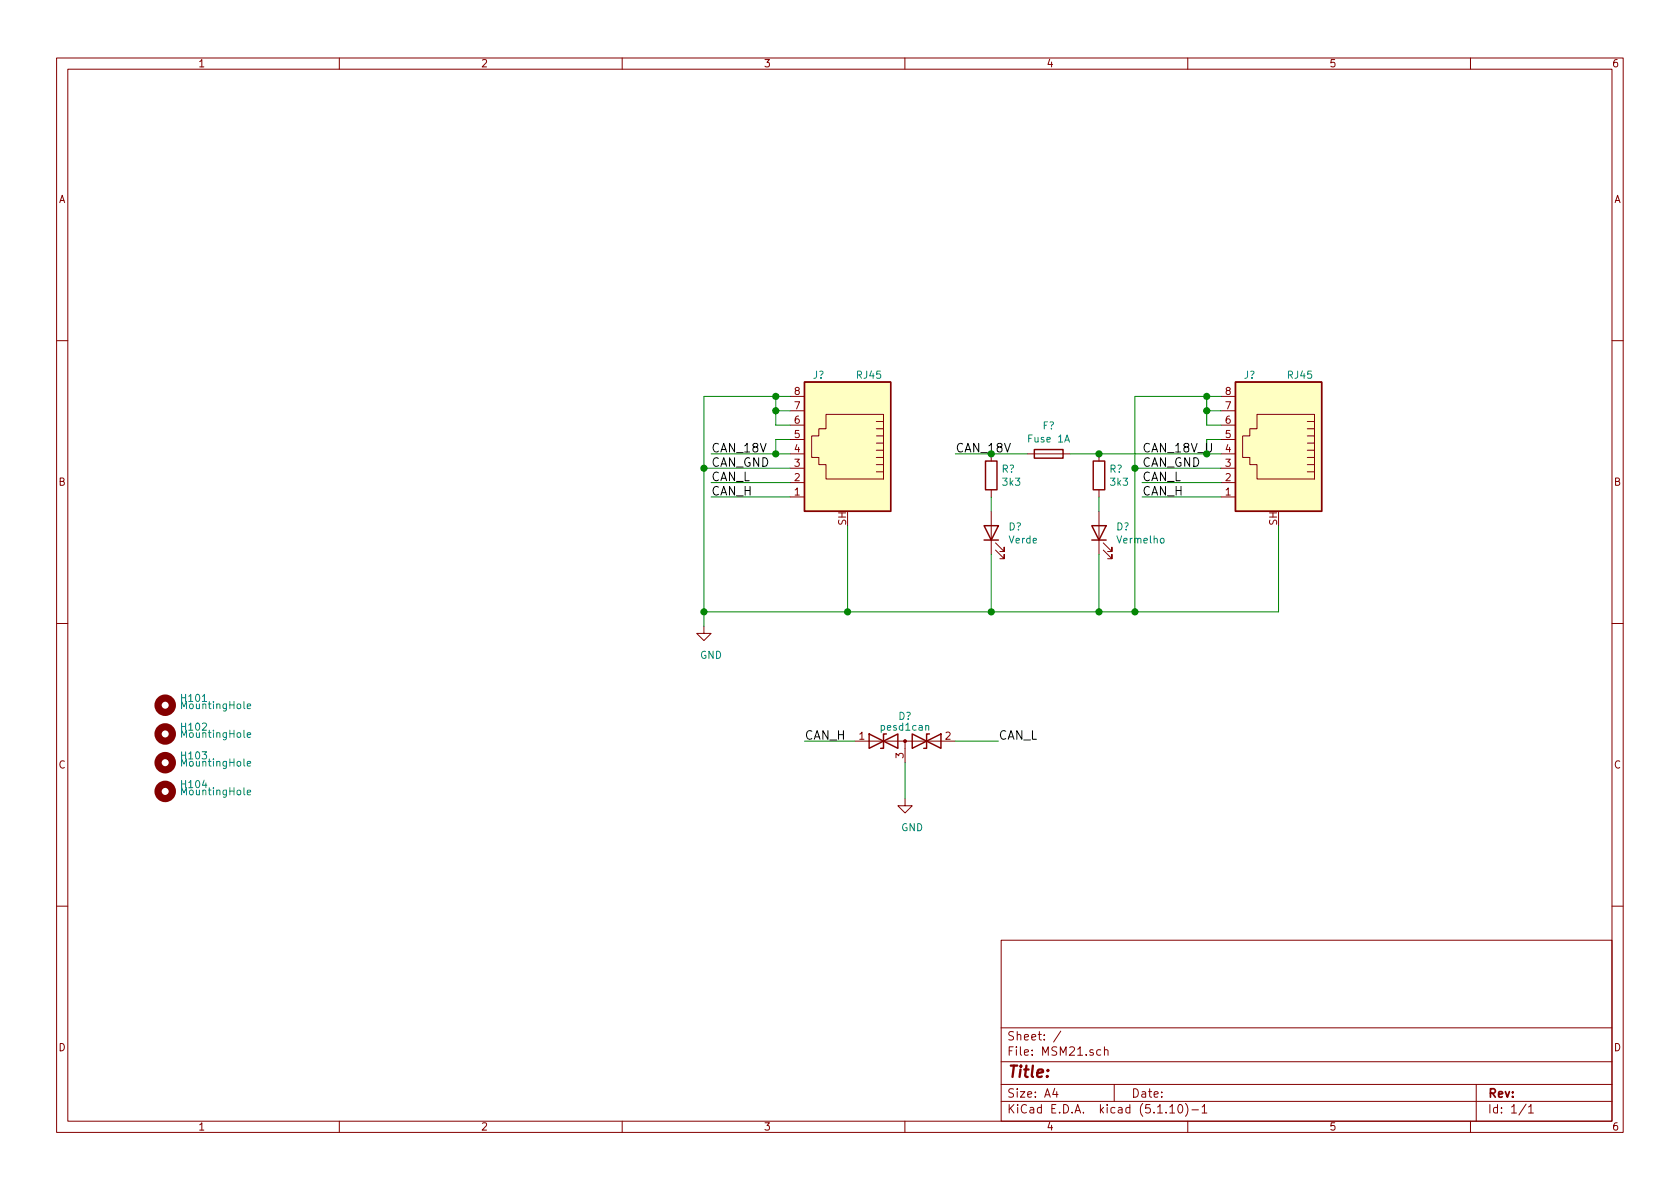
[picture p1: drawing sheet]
EESchema Schematic File Version 4
EELAYER 30 0
EELAYER END
$Descr A4 11693 8268
encoding utf-8
Sheet 1 1
Title ""
Date ""
Rev ""
Comp ""
Comment1 ""
Comment2 ""
Comment3 ""
Comment4 ""
$EndDescr
$Comp
L Mechanical:MountingHole H104
U 1 1
P 1150 5500
F 0 "H104" H 1250 5550 50  0000 L CNN
F 1 "MountingHole" H 1250 5500 50  0000 L CNN
F 2 "MountingHole:MountingHole_3.2mm_M3" H 1150 5500 50  0001 C CNN
F 3 "~" H 1150 5500 50  0001 C CNN
	1    1150 5500
	1    0    0    -1  
$EndComp
$Comp
L Mechanical:MountingHole H103
U 1 1
P 1150 5300
F 0 "H103" H 1250 5350 50  0000 L CNN
F 1 "MountingHole" H 1250 5300 50  0000 L CNN
F 2 "MountingHole:MountingHole_3.2mm_M3" H 1150 5300 50  0001 C CNN
F 3 "~" H 1150 5300 50  0001 C CNN
	1    1150 5300
	1    0    0    -1  
$EndComp
$Comp
L Mechanical:MountingHole H102
U 1 1
P 1150 5100
F 0 "H102" H 1250 5150 50  0000 L CNN
F 1 "MountingHole" H 1250 5100 50  0000 L CNN
F 2 "MountingHole:MountingHole_3.2mm_M3" H 1150 5100 50  0001 C CNN
F 3 "~" H 1150 5100 50  0001 C CNN
	1    1150 5100
	1    0    0    -1  
$EndComp
$Comp
L Mechanical:MountingHole H101
U 1 1
P 1150 4900
F 0 "H101" H 1250 4950 50  0000 L CNN
F 1 "MountingHole" H 1250 4900 50  0000 L CNN
F 2 "MountingHole:MountingHole_3.2mm_M3" H 1150 4900 50  0001 C CNN
F 3 "~" H 1150 4900 50  0001 C CNN
	1    1150 4900
	1    0    0    -1  
$EndComp
Wire Wire Line
	8900 4250 8900 3650
Wire Wire Line
	7950 3350 8500 3350
Wire Wire Line
	8500 3450 7950 3450
Text Label 7950 3150 0    60   ~ 0
CAN_18V_U
Text Label 7950 3250 0    60   ~ 0
CAN_GND
Text Label 7950 3350 0    60   ~ 0
CAN_L
Text Label 7950 3450 0    60   ~ 0
CAN_H
$Comp
L Connector:RJ45_Shielded J?
U 1 1
P 8900 3150
F 0 "J?" H 9100 3700 50  0000 C CNN
F 1 "RJ45" H 8750 3700 50  0000 C CNN
F 2 "KicadZeniteSolarLibrary18:RJ45_YH59_01" H 8900 3150 50  0001 C CNN
F 3 "" H 8900 3150 50  0001 C CNN
	1    8900 3150
	-1   0    0    -1  
$EndComp
Wire Wire Line
	8500 2750 8400 2750
Wire Wire Line
	7900 2750 7900 3250
Wire Wire Line
	7900 4250 8900 4250
Wire Wire Line
	8500 2850 8400 2850
Wire Wire Line
	8400 2850 8400 2750
Connection ~ 8400 2750
Wire Wire Line
	8400 2750 7900 2750
Wire Wire Line
	8500 2950 8400 2950
Wire Wire Line
	8500 3050 8400 3050
Wire Wire Line
	8400 3050 8400 3150
Connection ~ 8400 3150
Wire Wire Line
	8400 3150 8500 3150
Wire Wire Line
	7900 3250 8500 3250
Connection ~ 7900 3250
Wire Wire Line
	7900 3250 7900 4250
Wire Wire Line
	5900 4250 5900 3650
Wire Wire Line
	4950 3350 5500 3350
Wire Wire Line
	5500 3450 4950 3450
Wire Wire Line
	4950 3150 5400 3150
Text Label 4950 3150 0    60   ~ 0
CAN_18V
Text Label 4950 3250 0    60   ~ 0
CAN_GND
Text Label 4950 3350 0    60   ~ 0
CAN_L
Text Label 4950 3450 0    60   ~ 0
CAN_H
$Comp
L Connector:RJ45_Shielded J?
U 1 1
P 5900 3150
F 0 "J?" H 6100 3700 50  0000 C CNN
F 1 "RJ45" H 5750 3700 50  0000 C CNN
F 2 "KicadZeniteSolarLibrary18:RJ45_YH59_01" H 5900 3150 50  0001 C CNN
F 3 "" H 5900 3150 50  0001 C CNN
	1    5900 3150
	-1   0    0    -1  
$EndComp
Wire Wire Line
	5500 2750 5400 2750
Wire Wire Line
	4900 2750 4900 3250
Wire Wire Line
	5500 2850 5400 2850
Wire Wire Line
	5400 2850 5400 2750
Connection ~ 5400 2750
Wire Wire Line
	5400 2750 4900 2750
Wire Wire Line
	5500 2950 5400 2950
Wire Wire Line
	5500 3050 5400 3050
Wire Wire Line
	5400 3050 5400 3150
Connection ~ 5400 3150
Wire Wire Line
	5400 3150 5500 3150
Wire Wire Line
	4900 3250 5500 3250
Connection ~ 4900 3250
Wire Wire Line
	4900 3250 4900 4250
$Comp
L power:GND #PWR?
U 1 1
P 4900 4350
AR Path="/5AAD16DD/613BEDCE" Ref="#PWR?"  Part="1" 
AR Path="/613BEDCE" Ref="#PWR?"  Part="1" 
F 0 "#PWR?" H 4900 4100 50  0001 C CNN
F 1 "GND" H 4950 4150 50  0000 C CNN
F 2 "" H 4900 4350 50  0001 C CNN
F 3 "" H 4900 4350 50  0001 C CNN
	1    4900 4350
	1    0    0    -1  
$EndComp
Wire Wire Line
	4900 4250 4900 4350
Connection ~ 4900 4250
Wire Wire Line
	5400 2950 5400 2850
Connection ~ 5400 2850
Wire Wire Line
	8400 2950 8400 2850
Connection ~ 8400 2850
$Comp
L Device:D_TVS_x2_AAC D?
U 1 1
P 6300 5150
AR Path="/5AABFC1B/613BEDE8" Ref="D?"  Part="1" 
AR Path="/5AAD16DD/613BEDE8" Ref="D?"  Part="1" 
AR Path="/613BEDE8" Ref="D?"  Part="1" 
F 0 "D?" H 6300 5325 50  0000 C CNN
F 1 "pesd1can" H 6300 5250 50  0000 C CNN
F 2 "Package_TO_SOT_SMD:SOT-23_Handsoldering" H 6150 5150 50  0001 C CNN
F 3 "https://assets.nexperia.com/documents/data-sheet/PESD1CAN.pdf" H 6150 5150 50  0001 C CNN
	1    6300 5150
	1    0    0    -1  
$EndComp
Wire Wire Line
	4900 4250 5900 4250
Text Label 6950 5150 0    60   ~ 0
CAN_L
Text Label 5600 5150 0    60   ~ 0
CAN_H
Wire Wire Line
	5600 5150 5950 5150
Wire Wire Line
	6950 5150 6650 5150
$Comp
L power:GND #PWR?
U 1 1
P 6300 5550
AR Path="/5AAD16DD/613D0AD9" Ref="#PWR?"  Part="1" 
AR Path="/613D0AD9" Ref="#PWR?"  Part="1" 
F 0 "#PWR?" H 6300 5300 50  0001 C CNN
F 1 "GND" H 6350 5350 50  0000 C CNN
F 2 "" H 6300 5550 50  0001 C CNN
F 3 "" H 6300 5550 50  0001 C CNN
	1    6300 5550
	1    0    0    -1  
$EndComp
Wire Wire Line
	6300 5550 6300 5300
Connection ~ 7900 4250
Connection ~ 5900 4250
Wire Wire Line
	5900 4250 6900 4250
$Comp
L Device:Fuse F?
U 1 1
P 7300 3150
F 0 "F?" V 7103 3150 50  0000 C CNN
F 1 "Fuse 1A" V 7194 3150 50  0000 C CNN
F 2 "Fuse:Fuse_1812_4532Metric_Pad1.30x3.40mm_HandSolder" V 7230 3150 50  0001 C CNN
F 3 "~" H 7300 3150 50  0001 C CNN
	1    7300 3150
	0    1    1    0   
$EndComp
Wire Wire Line
	7450 3150 7650 3150
Text Label 6650 3150 0    60   ~ 0
CAN_18V
Wire Wire Line
	6650 3150 6900 3150
$Comp
L Device:R R?
U 1 1
P 6900 3300
F 0 "R?" H 6970 3346 50  0000 L CNN
F 1 "3k3" H 6970 3255 50  0000 L CNN
F 2 "Resistor_SMD:R_0805_2012Metric_Pad1.20x1.40mm_HandSolder" V 6830 3300 50  0001 C CNN
F 3 "~" H 6900 3300 50  0001 C CNN
	1    6900 3300
	1    0    0    -1  
$EndComp
Connection ~ 6900 3150
Wire Wire Line
	6900 3150 7150 3150
$Comp
L Device:LED D?
U 1 1
P 6900 3700
F 0 "D?" V 6939 3582 50  0000 R CNN
F 1 "Verde" V 6848 3582 50  0000 R CNN
F 2 "LED_SMD:LED_0805_2012Metric_Pad1.15x1.40mm_HandSolder" H 6900 3700 50  0001 C CNN
F 3 "~" H 6900 3700 50  0001 C CNN
	1    6900 3700
	0    -1   -1   0   
$EndComp
$Comp
L Device:R R?
U 1 1
P 7650 3300
F 0 "R?" H 7720 3346 50  0000 L CNN
F 1 "3k3" H 7720 3255 50  0000 L CNN
F 2 "Resistor_SMD:R_0805_2012Metric_Pad1.20x1.40mm_HandSolder" V 7580 3300 50  0001 C CNN
F 3 "~" H 7650 3300 50  0001 C CNN
	1    7650 3300
	1    0    0    -1  
$EndComp
Connection ~ 7650 3150
Wire Wire Line
	7650 3150 8400 3150
$Comp
L Device:LED D?
U 1 1
P 7650 3700
F 0 "D?" V 7689 3582 50  0000 R CNN
F 1 "Vermelho" V 7598 3582 50  0000 R CNN
F 2 "LED_SMD:LED_0805_2012Metric_Pad1.15x1.40mm_HandSolder" H 7650 3700 50  0001 C CNN
F 3 "~" H 7650 3700 50  0001 C CNN
	1    7650 3700
	0    -1   -1   0   
$EndComp
Wire Wire Line
	7650 3550 7650 3450
Wire Wire Line
	6900 3550 6900 3450
Wire Wire Line
	6900 3850 6900 4250
Connection ~ 6900 4250
Wire Wire Line
	6900 4250 7650 4250
Wire Wire Line
	7650 3850 7650 4250
Connection ~ 7650 4250
Wire Wire Line
	7650 4250 7900 4250
$EndSCHEMATC
